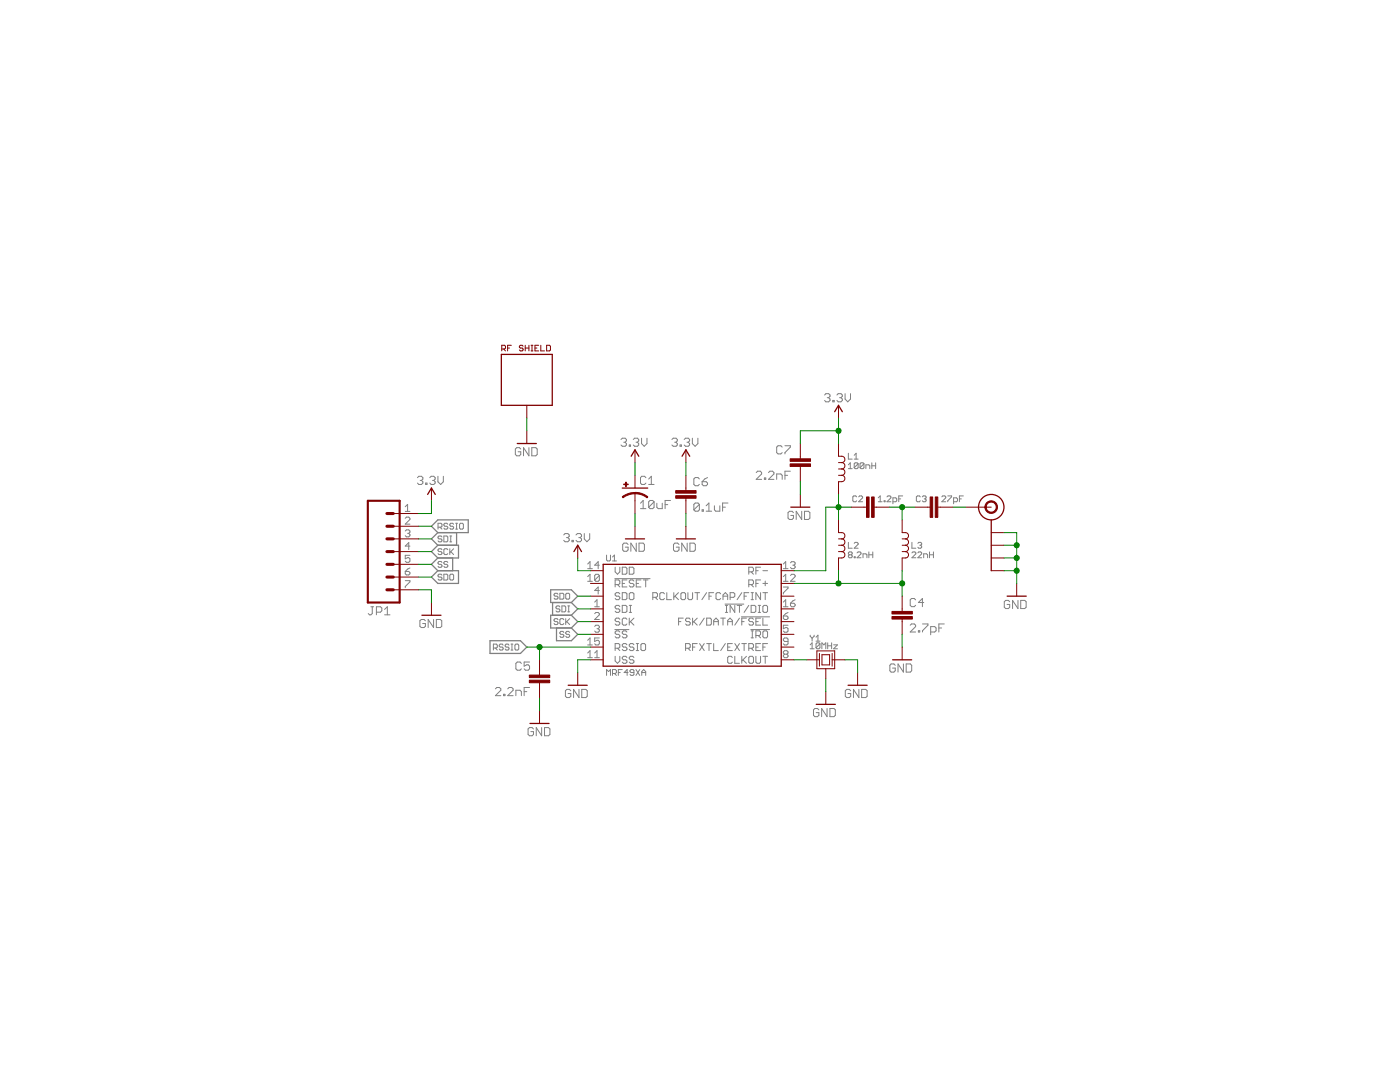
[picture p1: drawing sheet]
<?xml version="1.0" encoding="utf-8"?>
<!DOCTYPE eagle SYSTEM "eagle.dtd">
<!--
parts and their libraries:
SparkFun-Passives: Licensing: CC v3.0 Share-Alike You are welcome to use this library for commercial purposes.
-->
<eagle version="6.4">
<drawing>
<settings>
<setting alwaysvectorfont="yes"/>
<setting verticaltext="up"/>
</settings>
<grid distance="0.05" unitdist="inch" unit="inch" style="lines" multiple="1" display="yes" altdistance="0.01" altunitdist="inch" altunit="inch"/>
<schematic xreflabel="%F%N/%S.%C%R" xrefpart="/%S.%C%R">
<libraries>
<library name="Microchip">
<symbols>
<symbol name="MRF49XA">
<pin name="SDI" x="-20.32" y="1.27" length="short"/>
<pin name="SCK" x="-20.32" y="-1.27" length="short"/>
<pin name="!SS" x="-20.32" y="-3.81" length="short"/>
<pin name="SDO" x="-20.32" y="3.81" length="short"/>
<pin name="!IRO" x="20.32" y="-3.81" length="short" rot="R180"/>
<pin name="FSK/DATA/!FSEL" x="20.32" y="-1.27" length="short" rot="R180"/>
<pin name="RCLKOUT/FCAP/FINT" x="20.32" y="3.81" length="short" rot="R180"/>
<pin name="CLKOUT" x="20.32" y="-8.89" length="short" rot="R180"/>
<pin name="RFXTL/EXTREF" x="20.32" y="-6.35" length="short" rot="R180"/>
<pin name="!RESET" x="-20.32" y="6.35" length="short"/>
<pin name="VSS" x="-20.32" y="-8.89" length="short"/>
<pin name="RF+" x="20.32" y="6.35" length="short" rot="R180"/>
<pin name="RF-" x="20.32" y="8.89" length="short" rot="R180"/>
<pin name="VDD" x="-20.32" y="8.89" length="short"/>
<pin name="RSSIO" x="-20.32" y="-6.35" length="short"/>
<pin name="!INT!/DIO" x="20.32" y="1.27" length="short" rot="R180"/>
<wire x1="-17.78" y1="10.16" x2="17.78" y2="10.16" width="0.254" layer="94"/>
<wire x1="17.78" y1="10.16" x2="17.78" y2="-10.16" width="0.254" layer="94"/>
<wire x1="17.78" y1="-10.16" x2="-17.78" y2="-10.16" width="0.254" layer="94"/>
<wire x1="-17.78" y1="-10.16" x2="-17.78" y2="10.16" width="0.254" layer="94"/>
<text x="-17.145" y="10.795" size="1.27" layer="95">&gt;NAME</text>
<text x="-17.145" y="-12.065" size="1.27" layer="96">&gt;VALUE</text>
</symbol>
</symbols>
<devicesets>
<deviceset name="MRF49XA" prefix="U">
<gates>
<gate name="G$1" symbol="MRF49XA" x="0" y="0"/>
</gates>
<devices>
<device name="" package="TSSOP-16">
<connects>
<connect gate="G$1" pin="!INT!/DIO" pad="16"/>
<connect gate="G$1" pin="!IRO" pad="5"/>
<connect gate="G$1" pin="!RESET" pad="10"/>
<connect gate="G$1" pin="!SS" pad="3"/>
<connect gate="G$1" pin="CLKOUT" pad="8"/>
<connect gate="G$1" pin="FSK/DATA/!FSEL" pad="6"/>
<connect gate="G$1" pin="RCLKOUT/FCAP/FINT" pad="7"/>
<connect gate="G$1" pin="RF+" pad="12"/>
<connect gate="G$1" pin="RF-" pad="13"/>
<connect gate="G$1" pin="RFXTL/EXTREF" pad="9"/>
<connect gate="G$1" pin="RSSIO" pad="15"/>
<connect gate="G$1" pin="SCK" pad="2"/>
<connect gate="G$1" pin="SDI" pad="1"/>
<connect gate="G$1" pin="SDO" pad="4"/>
<connect gate="G$1" pin="VDD" pad="14"/>
<connect gate="G$1" pin="VSS" pad="11"/>
</connects>
<technologies>
<technology name=""/>
</technologies>
</device>
</devices>
</deviceset>
</devicesets>
</library>
<library name="SparkFun-Passives">
<symbols>
<symbol name="CAP_POL">
<wire x1="-2.54" y1="0" x2="2.54" y2="0" width="0.254" layer="94"/>
<wire x1="0" y1="-1.016" x2="0" y2="-2.54" width="0.1524" layer="94"/>
<wire x1="0" y1="-1" x2="2.4892" y2="-1.8542" width="0.254" layer="94" curve="-37.878202" cap="flat"/>
<wire x1="-2.4669" y1="-1.8504" x2="0" y2="-1.0161" width="0.254" layer="94" curve="-37.376341" cap="flat"/>
<text x="1.016" y="0.635" size="1.778" layer="95">&gt;NAME</text>
<text x="1.016" y="-4.191" size="1.778" layer="96">&gt;VALUE</text>
<rectangle x1="-2.253" y1="0.668" x2="-1.364" y2="0.795" layer="94"/>
<rectangle x1="-1.872" y1="0.287" x2="-1.745" y2="1.176" layer="94"/>
<pin name="+" x="0" y="2.54" visible="off" length="short" direction="pas" swaplevel="1" rot="R270"/>
<pin name="-" x="0" y="-5.08" visible="off" length="short" direction="pas" swaplevel="1" rot="R90"/>
</symbol>
<symbol name="CAP">
<wire x1="0" y1="2.54" x2="0" y2="2.032" width="0.1524" layer="94"/>
<wire x1="0" y1="0" x2="0" y2="0.508" width="0.1524" layer="94"/>
<text x="1.524" y="2.921" size="1.778" layer="95">&gt;NAME</text>
<text x="1.524" y="-2.159" size="1.778" layer="96">&gt;VALUE</text>
<rectangle x1="-2.032" y1="0.508" x2="2.032" y2="1.016" layer="94"/>
<rectangle x1="-2.032" y1="1.524" x2="2.032" y2="2.032" layer="94"/>
<pin name="1" x="0" y="5.08" visible="off" length="short" direction="pas" swaplevel="1" rot="R270"/>
<pin name="2" x="0" y="-2.54" visible="off" length="short" direction="pas" swaplevel="1" rot="R90"/>
</symbol>
</symbols>
<devicesets>
<deviceset name="CAP_POL" prefix="C" uservalue="yes">
<gates>
<gate name="G$1" symbol="CAP_POL" x="0" y="0"/>
</gates>
<devices>
<device name="1206" package="EIA3216">
<connects>
<connect gate="G$1" pin="+" pad="A"/>
<connect gate="G$1" pin="-" pad="C"/>
</connects>
<technologies>
<technology name=""/>
</technologies>
</device>
<device name="3528" package="EIA3528">
<connects>
<connect gate="G$1" pin="+" pad="A"/>
<connect gate="G$1" pin="-" pad="C"/>
</connects>
<technologies>
<technology name=""/>
</technologies>
</device>
<device name="PTH1" package="CPOL-RADIAL-100UF-25V">
<connects>
<connect gate="G$1" pin="+" pad="1"/>
<connect gate="G$1" pin="-" pad="2"/>
</connects>
<technologies>
<technology name=""/>
</technologies>
</device>
<device name="PTH2" package="CPOL-RADIAL-10UF-25V">
<connects>
<connect gate="G$1" pin="+" pad="1"/>
<connect gate="G$1" pin="-" pad="2"/>
</connects>
<technologies>
<technology name=""/>
</technologies>
</device>
<device name="7343" package="EIA7343">
<connects>
<connect gate="G$1" pin="+" pad="A"/>
<connect gate="G$1" pin="-" pad="C"/>
</connects>
<technologies>
<technology name=""/>
</technologies>
</device>
<device name="G" package="PANASONIC_G">
<connects>
<connect gate="G$1" pin="+" pad="+"/>
<connect gate="G$1" pin="-" pad="-"/>
</connects>
<technologies>
<technology name=""/>
</technologies>
</device>
<device name="E" package="PANASONIC_E">
<connects>
<connect gate="G$1" pin="+" pad="+"/>
<connect gate="G$1" pin="-" pad="-"/>
</connects>
<technologies>
<technology name=""/>
</technologies>
</device>
<device name="C" package="PANASONIC_C">
<connects>
<connect gate="G$1" pin="+" pad="+"/>
<connect gate="G$1" pin="-" pad="-"/>
</connects>
<technologies>
<technology name=""/>
</technologies>
</device>
<device name="F80" package="NIPPON_F80">
<connects>
<connect gate="G$1" pin="+" pad="+"/>
<connect gate="G$1" pin="-" pad="-"/>
</connects>
<technologies>
<technology name=""/>
</technologies>
</device>
<device name="D" package="PANASONIC_D">
<connects>
<connect gate="G$1" pin="+" pad="+"/>
<connect gate="G$1" pin="-" pad="-"/>
</connects>
<technologies>
<technology name=""/>
</technologies>
</device>
<device name="PTH3" package="CPOL-RADIAL-1000UF-63V">
<connects>
<connect gate="G$1" pin="+" pad="1"/>
<connect gate="G$1" pin="-" pad="2"/>
</connects>
<technologies>
<technology name=""/>
</technologies>
</device>
<device name="PTH4" package="CPOL-RADIAL-1000UF-25V">
<connects>
<connect gate="G$1" pin="+" pad="1"/>
<connect gate="G$1" pin="-" pad="2"/>
</connects>
<technologies>
<technology name=""/>
</technologies>
</device>
<device name="SMD" package="VISHAY_C">
<connects>
<connect gate="G$1" pin="+" pad="+"/>
<connect gate="G$1" pin="-" pad="-"/>
</connects>
<technologies>
<technology name=""/>
</technologies>
</device>
<device name="H13" package="PANASONIC_H13">
<connects>
<connect gate="G$1" pin="+" pad="+"/>
<connect gate="G$1" pin="-" pad="-"/>
</connects>
<technologies>
<technology name=""/>
</technologies>
</device>
<device name="6032" package="EIA6032">
<connects>
<connect gate="G$1" pin="+" pad="P$1"/>
<connect gate="G$1" pin="-" pad="P$2"/>
</connects>
<technologies>
<technology name=""/>
</technologies>
</device>
<device name="EN_J2" package="EN_J2">
<connects>
<connect gate="G$1" pin="+" pad="+"/>
<connect gate="G$1" pin="-" pad="-"/>
</connects>
<technologies>
<technology name=""/>
</technologies>
</device>
<device name="3528-KIT" package="EIA3528-KIT">
<connects>
<connect gate="G$1" pin="+" pad="A"/>
<connect gate="G$1" pin="-" pad="C"/>
</connects>
<technologies>
<technology name=""/>
</technologies>
</device>
<device name="1206-KIT" package="EIA3216-KIT">
<connects>
<connect gate="G$1" pin="+" pad="A"/>
<connect gate="G$1" pin="-" pad="C"/>
</connects>
<technologies>
<technology name=""/>
</technologies>
</device>
<device name="1411" package="1411">
<connects>
<connect gate="G$1" pin="+" pad="+"/>
<connect gate="G$1" pin="-" pad="-"/>
</connects>
<technologies>
<technology name=""/>
</technologies>
</device>
<device name="0805" package="0805-CAP_POL">
<connects>
<connect gate="G$1" pin="+" pad="A"/>
<connect gate="G$1" pin="-" pad="C"/>
</connects>
<technologies>
<technology name=""/>
</technologies>
</device>
</devices>
</deviceset>
<deviceset name="CAP" prefix="C" uservalue="yes">
<gates>
<gate name="G$1" symbol="CAP" x="0" y="0"/>
</gates>
<devices>
<device name="PTH" package="CAP-PTH-SMALL">
<connects>
<connect gate="G$1" pin="1" pad="1"/>
<connect gate="G$1" pin="2" pad="2"/>
</connects>
<technologies>
<technology name=""/>
</technologies>
</device>
<device name="PTH2" package="CAP-PTH-SMALL2">
<connects>
<connect gate="G$1" pin="1" pad="1"/>
<connect gate="G$1" pin="2" pad="2"/>
</connects>
<technologies>
<technology name=""/>
</technologies>
</device>
<device name="0805" package="0805">
<connects>
<connect gate="G$1" pin="1" pad="1"/>
<connect gate="G$1" pin="2" pad="2"/>
</connects>
<technologies>
<technology name=""/>
</technologies>
</device>
<device name="PTH3" package="CAP-PTH-LARGE">
<connects>
<connect gate="G$1" pin="1" pad="1"/>
<connect gate="G$1" pin="2" pad="2"/>
</connects>
<technologies>
<technology name=""/>
</technologies>
</device>
<device name="SMD" package="GRM43D">
<connects>
<connect gate="G$1" pin="1" pad="A"/>
<connect gate="G$1" pin="2" pad="C"/>
</connects>
<technologies>
<technology name=""/>
</technologies>
</device>
<device name="0603-CAP" package="0603-CAP">
<connects>
<connect gate="G$1" pin="1" pad="1"/>
<connect gate="G$1" pin="2" pad="2"/>
</connects>
<technologies>
<technology name=""/>
</technologies>
</device>
<device name="0402-CAP" package="0402-CAP">
<connects>
<connect gate="G$1" pin="1" pad="1"/>
<connect gate="G$1" pin="2" pad="2"/>
</connects>
<technologies>
<technology name=""/>
</technologies>
</device>
<device name="PTH1" package="CAP-PTH-5MM">
<connects>
<connect gate="G$1" pin="1" pad="1"/>
<connect gate="G$1" pin="2" pad="2"/>
</connects>
<technologies>
<technology name=""/>
</technologies>
</device>
<device name="_" package="AXIAL-5MM">
<connects>
<connect gate="G$1" pin="1" pad="P$1"/>
<connect gate="G$1" pin="2" pad="P$2"/>
</connects>
<technologies>
<technology name=""/>
</technologies>
</device>
<device name="1210" package="1210">
<connects>
<connect gate="G$1" pin="1" pad="1"/>
<connect gate="G$1" pin="2" pad="2"/>
</connects>
<technologies>
<technology name=""/>
</technologies>
</device>
<device name="1206" package="1206">
<connects>
<connect gate="G$1" pin="1" pad="1"/>
<connect gate="G$1" pin="2" pad="2"/>
</connects>
<technologies>
<technology name=""/>
</technologies>
</device>
<device name="ASMD" package="CTZ3">
<connects>
<connect gate="G$1" pin="1" pad="+"/>
<connect gate="G$1" pin="2" pad="-"/>
</connects>
<technologies>
<technology name=""/>
</technologies>
</device>
<device name="KIT" package="CAP-PTH-SMALL-KIT">
<connects>
<connect gate="G$1" pin="1" pad="1"/>
<connect gate="G$1" pin="2" pad="2"/>
</connects>
<technologies>
<technology name=""/>
</technologies>
</device>
<device name="EZ" package="CAP-PTH-SMALLEZ">
<connects>
<connect gate="G$1" pin="1" pad="1"/>
<connect gate="G$1" pin="2" pad="2"/>
</connects>
<technologies>
<technology name=""/>
</technologies>
</device>
</devices>
</deviceset>
</devicesets>
</library>
<library name="SparkFun-Aesthetics">
<symbols>
<symbol name="3.3V">
<wire x1="0.762" y1="1.27" x2="0" y2="2.54" width="0.254" layer="94"/>
<wire x1="0" y1="2.54" x2="-0.762" y2="1.27" width="0.254" layer="94"/>
<text x="0" y="3.175" size="1.778" layer="96" align="bottom-center">&gt;VALUE</text>
<pin name="3.3V" x="0" y="0" visible="off" length="short" direction="sup" rot="R90"/>
</symbol>
<symbol name="GND">
<wire x1="-1.905" y1="0" x2="1.905" y2="0" width="0.254" layer="94"/>
<text x="-2.54" y="-2.54" size="1.778" layer="96">&gt;VALUE</text>
<pin name="GND" x="0" y="2.54" visible="off" length="short" direction="sup" rot="R270"/>
</symbol>
</symbols>
<devicesets>
<deviceset name="3.3V" prefix="SUPPLY">
<gates>
<gate name="G$1" symbol="3.3V" x="0" y="0"/>
</gates>
<devices>
<device name="">
<technologies>
<technology name=""/>
</technologies>
</device>
</devices>
</deviceset>
<deviceset name="GND" prefix="GND">
<gates>
<gate name="G$1" symbol="GND" x="0" y="0"/>
</gates>
<devices>
<device name="">
<technologies>
<technology name=""/>
</technologies>
</device>
</devices>
</deviceset>
</devicesets>
</library>
<library name="SparkFun-Connectors">
<symbols>
<symbol name="SMA_EDGE">
<wire x1="0" y1="-2.54" x2="0" y2="-12.7" width="0.254" layer="94"/>
<circle x="0" y="0" radius="1.1359" width="0.254" layer="94"/>
<circle x="0" y="0" radius="2.54" width="0.254" layer="94"/>
<pin name="GND@0" x="-2.54" y="-5.08" visible="off" length="short"/>
<pin name="SIGNAL" x="5.08" y="0" visible="off" length="middle" rot="R180"/>
<pin name="GND@1" x="-2.54" y="-7.62" visible="off" length="short"/>
<pin name="GND@2" x="-2.54" y="-10.16" visible="off" length="short"/>
<pin name="GND@3" x="-2.54" y="-12.7" visible="off" length="short"/>
</symbol>
<symbol name="M07">
<wire x1="1.27" y1="-7.62" x2="-5.08" y2="-7.62" width="0.4064" layer="94"/>
<wire x1="-1.27" y1="0" x2="0" y2="0" width="0.6096" layer="94"/>
<wire x1="-1.27" y1="-2.54" x2="0" y2="-2.54" width="0.6096" layer="94"/>
<wire x1="-1.27" y1="-5.08" x2="0" y2="-5.08" width="0.6096" layer="94"/>
<wire x1="-5.08" y1="12.7" x2="-5.08" y2="-7.62" width="0.4064" layer="94"/>
<wire x1="1.27" y1="-7.62" x2="1.27" y2="12.7" width="0.4064" layer="94"/>
<wire x1="-5.08" y1="12.7" x2="1.27" y2="12.7" width="0.4064" layer="94"/>
<wire x1="-1.27" y1="5.08" x2="0" y2="5.08" width="0.6096" layer="94"/>
<wire x1="-1.27" y1="2.54" x2="0" y2="2.54" width="0.6096" layer="94"/>
<wire x1="-1.27" y1="7.62" x2="0" y2="7.62" width="0.6096" layer="94"/>
<wire x1="-1.27" y1="10.16" x2="0" y2="10.16" width="0.6096" layer="94"/>
<text x="-5.08" y="-10.16" size="1.778" layer="96">&gt;VALUE</text>
<text x="-5.08" y="13.462" size="1.778" layer="95">&gt;NAME</text>
<pin name="1" x="5.08" y="-5.08" visible="pad" length="middle" direction="pas" swaplevel="1" rot="R180"/>
<pin name="2" x="5.08" y="-2.54" visible="pad" length="middle" direction="pas" swaplevel="1" rot="R180"/>
<pin name="3" x="5.08" y="0" visible="pad" length="middle" direction="pas" swaplevel="1" rot="R180"/>
<pin name="4" x="5.08" y="2.54" visible="pad" length="middle" direction="pas" swaplevel="1" rot="R180"/>
<pin name="5" x="5.08" y="5.08" visible="pad" length="middle" direction="pas" swaplevel="1" rot="R180"/>
<pin name="6" x="5.08" y="7.62" visible="pad" length="middle" direction="pas" swaplevel="1" rot="R180"/>
<pin name="7" x="5.08" y="10.16" visible="pad" length="middle" direction="pas" swaplevel="1" rot="R180"/>
</symbol>
</symbols>
<devicesets>
<deviceset name="SMA_EDGE" prefix="J$">
<gates>
<gate name="1" symbol="SMA_EDGE" x="-2.54" y="7.62"/>
</gates>
<devices>
<device name="" package="SMA-EDGE">
<connects>
<connect gate="1" pin="GND@0" pad="GND@0"/>
<connect gate="1" pin="GND@1" pad="GND@1"/>
<connect gate="1" pin="GND@2" pad="GND@2"/>
<connect gate="1" pin="GND@3" pad="GND@3"/>
<connect gate="1" pin="SIGNAL" pad="SIG"/>
</connects>
<technologies>
<technology name=""/>
</technologies>
</device>
</devices>
</deviceset>
<deviceset name="M07" prefix="JP" uservalue="yes">
<gates>
<gate name="G$1" symbol="M07" x="-2.54" y="0"/>
</gates>
<devices>
<device name="" package="1X07">
<connects>
<connect gate="G$1" pin="1" pad="1"/>
<connect gate="G$1" pin="2" pad="2"/>
<connect gate="G$1" pin="3" pad="3"/>
<connect gate="G$1" pin="4" pad="4"/>
<connect gate="G$1" pin="5" pad="5"/>
<connect gate="G$1" pin="6" pad="6"/>
<connect gate="G$1" pin="7" pad="7"/>
</connects>
<technologies>
<technology name=""/>
</technologies>
</device>
<device name="LOCK" package="1X07_LOCK">
<connects>
<connect gate="G$1" pin="1" pad="1"/>
<connect gate="G$1" pin="2" pad="2"/>
<connect gate="G$1" pin="3" pad="3"/>
<connect gate="G$1" pin="4" pad="4"/>
<connect gate="G$1" pin="5" pad="5"/>
<connect gate="G$1" pin="6" pad="6"/>
<connect gate="G$1" pin="7" pad="7"/>
</connects>
<technologies>
<technology name=""/>
</technologies>
</device>
<device name="LOCK_LONGPADS" package="1X07_LOCK_LONGPADS">
<connects>
<connect gate="G$1" pin="1" pad="1"/>
<connect gate="G$1" pin="2" pad="2"/>
<connect gate="G$1" pin="3" pad="3"/>
<connect gate="G$1" pin="4" pad="4"/>
<connect gate="G$1" pin="5" pad="5"/>
<connect gate="G$1" pin="6" pad="6"/>
<connect gate="G$1" pin="7" pad="7"/>
</connects>
<technologies>
<technology name=""/>
</technologies>
</device>
<device name="LONGPADS" package="1X07_LONGPADS">
<connects>
<connect gate="G$1" pin="1" pad="1"/>
<connect gate="G$1" pin="2" pad="2"/>
<connect gate="G$1" pin="3" pad="3"/>
<connect gate="G$1" pin="4" pad="4"/>
<connect gate="G$1" pin="5" pad="5"/>
<connect gate="G$1" pin="6" pad="6"/>
<connect gate="G$1" pin="7" pad="7"/>
</connects>
<technologies>
<technology name=""/>
</technologies>
</device>
<device name="POGOPINS_HOLES_ONLY" package="1X07_HOLES_ONLY">
<connects>
<connect gate="G$1" pin="1" pad="1"/>
<connect gate="G$1" pin="2" pad="2"/>
<connect gate="G$1" pin="3" pad="3"/>
<connect gate="G$1" pin="4" pad="4"/>
<connect gate="G$1" pin="5" pad="5"/>
<connect gate="G$1" pin="6" pad="6"/>
<connect gate="G$1" pin="7" pad="7"/>
</connects>
<technologies>
<technology name=""/>
</technologies>
</device>
</devices>
</deviceset>
</devicesets>
</library>
<library name="Passives">
<symbols>
<symbol name="INDUCTOR">
<pin name="P$1" x="-5.08" y="0" visible="off" length="short"/>
<pin name="P$2" x="5.08" y="0" visible="off" length="short" rot="R180"/>
<wire x1="-2.54" y1="0" x2="-2.54" y2="0.635" width="0.1524" layer="94"/>
<wire x1="-1.27" y1="0" x2="-1.27" y2="0.635" width="0.1524" layer="94"/>
<wire x1="0" y1="0" x2="0" y2="0.635" width="0.1524" layer="94"/>
<wire x1="1.27" y1="0" x2="1.27" y2="0.635" width="0.1524" layer="94"/>
<wire x1="-2.54" y1="0.635" x2="-1.27" y2="0.635" width="0.1524" layer="94" curve="-180"/>
<wire x1="-1.27" y1="0.635" x2="0" y2="0.635" width="0.1524" layer="94" curve="-180"/>
<wire x1="0" y1="0.635" x2="1.27" y2="0.635" width="0.1524" layer="94" curve="-180"/>
<wire x1="2.54" y1="0" x2="2.54" y2="0.635" width="0.1524" layer="94"/>
<wire x1="1.27" y1="0.635" x2="2.54" y2="0.635" width="0.1524" layer="94" curve="-180"/>
<text x="-3.175" y="-1.905" size="1.27" layer="96" ratio="12">&gt;VALUE</text>
<text x="-3.175" y="1.905" size="1.27" layer="95" ratio="12">&gt;NAME</text>
</symbol>
<symbol name="CRYSTAL">
<pin name="1" x="-3.81" y="0" visible="off" length="short"/>
<pin name="2" x="3.81" y="0" visible="off" length="short" rot="R180"/>
<wire x1="-1.27" y1="1.27" x2="-1.27" y2="-1.27" width="0.1524" layer="94"/>
<wire x1="1.27" y1="1.27" x2="1.27" y2="-1.27" width="0.1524" layer="94"/>
<wire x1="-0.762" y1="1.016" x2="0.762" y2="1.016" width="0.1524" layer="94"/>
<wire x1="0.762" y1="1.016" x2="0.762" y2="-1.016" width="0.1524" layer="94"/>
<wire x1="0.762" y1="-1.016" x2="-0.762" y2="-1.016" width="0.1524" layer="94"/>
<wire x1="-0.762" y1="-1.016" x2="-0.762" y2="1.016" width="0.1524" layer="94"/>
<text x="-3.175" y="3.683" size="1.27" layer="95">&gt;NAME</text>
<text x="-3.175" y="2.159" size="1.27" layer="96">&gt;VALUE</text>
<wire x1="-1.778" y1="1.778" x2="-1.778" y2="-1.778" width="0.1524" layer="94"/>
<wire x1="1.778" y1="1.778" x2="1.778" y2="-1.778" width="0.1524" layer="94"/>
<wire x1="-1.778" y1="-1.778" x2="0" y2="-1.778" width="0.1524" layer="94"/>
<wire x1="0" y1="-1.778" x2="1.778" y2="-1.778" width="0.1524" layer="94"/>
<wire x1="-1.778" y1="1.778" x2="1.778" y2="1.778" width="0.1524" layer="94"/>
<pin name="GND" x="0" y="-3.81" visible="off" length="point" rot="R90"/>
<wire x1="0" y1="-3.81" x2="0" y2="-1.778" width="0.1524" layer="94"/>
</symbol>
<symbol name="RF-SHIELD">
<pin name="P$1" x="0" y="-7.62" visible="off" length="short" rot="R90"/>
<wire x1="-5.08" y1="5.08" x2="5.08" y2="5.08" width="0.254" layer="94"/>
<wire x1="5.08" y1="5.08" x2="5.08" y2="-5.08" width="0.254" layer="94"/>
<wire x1="5.08" y1="-5.08" x2="-5.08" y2="-5.08" width="0.254" layer="94"/>
<wire x1="-5.08" y1="-5.08" x2="-5.08" y2="5.08" width="0.254" layer="94"/>
<text x="-5.08" y="5.715" size="1.27" layer="94" ratio="12">RF SHIELD</text>
</symbol>
</symbols>
<devicesets>
<deviceset name="INDUCTOR" prefix="L" uservalue="yes">
<gates>
<gate name="G$1" symbol="INDUCTOR" x="0" y="0"/>
</gates>
<devices>
<device name="-SRN6045" package="SRN6045-2R2YCT">
<connects>
<connect gate="G$1" pin="P$1" pad="P$1"/>
<connect gate="G$1" pin="P$2" pad="P$2"/>
</connects>
<technologies>
<technology name=""/>
</technologies>
</device>
<device name="-SRN1060" package="SRN1060-220M">
<connects>
<connect gate="G$1" pin="P$1" pad="P$1"/>
<connect gate="G$1" pin="P$2" pad="P$2"/>
</connects>
<technologies>
<technology name=""/>
</technologies>
</device>
<device name="-0402" package="0402-INDUCTOR">
<connects>
<connect gate="G$1" pin="P$1" pad="1"/>
<connect gate="G$1" pin="P$2" pad="2"/>
</connects>
<technologies>
<technology name=""/>
</technologies>
</device>
<device name="-0805" package="0805">
<connects>
<connect gate="G$1" pin="P$1" pad="1"/>
<connect gate="G$1" pin="P$2" pad="2"/>
</connects>
<technologies>
<technology name=""/>
</technologies>
</device>
</devices>
</deviceset>
<deviceset name="CRYSTAL" prefix="Y" uservalue="yes">
<gates>
<gate name="G$1" symbol="CRYSTAL" x="0" y="0"/>
</gates>
<devices>
<device name="-3.2X2.5" package="FA-238">
<connects>
<connect gate="G$1" pin="1" pad="1"/>
<connect gate="G$1" pin="2" pad="3"/>
<connect gate="G$1" pin="GND" pad="2 4"/>
</connects>
<technologies>
<technology name=""/>
</technologies>
</device>
</devices>
</deviceset>
<deviceset name="RF-SHIELD">
<gates>
<gate name="G$1" symbol="RF-SHIELD" x="0" y="0"/>
</gates>
<devices>
<device name="" package="RF_SHIELD-.65X.65">
<connects>
<connect gate="G$1" pin="P$1" pad="P$1 P$2 P$3 P$4 P$5 P$6 P$7 P$8 P$9 P$10 P$11 P$12"/>
</connects>
<technologies>
<technology name=""/>
</technologies>
</device>
</devices>
</deviceset>
</devicesets>
</library>
</libraries>
<attributes>
</attributes>
<variantdefs>
</variantdefs>
<classes>
<class number="0" name="default" width="0" drill="0">
</class>
<class number="1" name="rf" width="0" drill="0">
<clearance class="1" value="0.6"/>
</class>
</classes>
<parts>
<part name="U1" library="Microchip" deviceset="MRF49XA" device=""/>
<part name="C1" library="SparkFun-Passives" deviceset="CAP_POL" device="0805" value="10uF"/>
<part name="C2" library="SparkFun-Passives" deviceset="CAP" device="0805" value="1.2pF"/>
<part name="SUPPLY1" library="SparkFun-Aesthetics" deviceset="3.3V" device=""/>
<part name="GND1" library="SparkFun-Aesthetics" deviceset="GND" device=""/>
<part name="J$1" library="SparkFun-Connectors" deviceset="SMA_EDGE" device=""/>
<part name="L1" library="Passives" deviceset="INDUCTOR" device="-0805" value="100nH"/>
<part name="L2" library="Passives" deviceset="INDUCTOR" device="-0805" value="8.2nH"/>
<part name="L3" library="Passives" deviceset="INDUCTOR" device="-0805" value="22nH"/>
<part name="SUPPLY2" library="SparkFun-Aesthetics" deviceset="3.3V" device=""/>
<part name="C3" library="SparkFun-Passives" deviceset="CAP" device="0805" value="27pF"/>
<part name="C4" library="SparkFun-Passives" deviceset="CAP" device="0805" value="2.7pF"/>
<part name="GND2" library="SparkFun-Aesthetics" deviceset="GND" device=""/>
<part name="GND3" library="SparkFun-Aesthetics" deviceset="GND" device=""/>
<part name="C5" library="SparkFun-Passives" deviceset="CAP" device="0805" value="2.2nF"/>
<part name="GND4" library="SparkFun-Aesthetics" deviceset="GND" device=""/>
<part name="Y1" library="Passives" deviceset="CRYSTAL" device="-3.2X2.5" value="10MHz"/>
<part name="GND5" library="SparkFun-Aesthetics" deviceset="GND" device=""/>
<part name="GND6" library="SparkFun-Aesthetics" deviceset="GND" device=""/>
<part name="GND7" library="SparkFun-Aesthetics" deviceset="GND" device=""/>
<part name="SUPPLY3" library="SparkFun-Aesthetics" deviceset="3.3V" device=""/>
<part name="C6" library="SparkFun-Passives" deviceset="CAP" device="0805" value="0.1uF"/>
<part name="GND8" library="SparkFun-Aesthetics" deviceset="GND" device=""/>
<part name="SUPPLY4" library="SparkFun-Aesthetics" deviceset="3.3V" device=""/>
<part name="JP1" library="SparkFun-Connectors" deviceset="M07" device=""/>
<part name="SUPPLY5" library="SparkFun-Aesthetics" deviceset="3.3V" device=""/>
<part name="GND9" library="SparkFun-Aesthetics" deviceset="GND" device=""/>
<part name="C7" library="SparkFun-Passives" deviceset="CAP" device="0805" value="2.2nF"/>
<part name="GND10" library="SparkFun-Aesthetics" deviceset="GND" device=""/>
<part name="U$1" library="Passives" deviceset="RF-SHIELD" device=""/>
<part name="GND11" library="SparkFun-Aesthetics" deviceset="GND" device=""/>
</parts>
<sheets>
<sheet>
<plain>
</plain>
<instances>
<instance part="U1" gate="G$1" x="69.85" y="43.18"/>
<instance part="C1" gate="G$1" x="58.42" y="68.58"/>
<instance part="C2" gate="G$1" x="106.68" y="64.77" smashed="yes" rot="R90">
<attribute name="NAME" x="101.854" y="65.786" size="1.27" layer="95"/>
<attribute name="VALUE" x="106.934" y="65.786" size="1.27" layer="96"/>
</instance>
<instance part="SUPPLY1" gate="G$1" x="46.99" y="54.61"/>
<instance part="GND1" gate="G$1" x="46.99" y="29.21"/>
<instance part="J$1" gate="1" x="129.54" y="64.77" rot="MR0"/>
<instance part="L1" gate="G$1" x="99.06" y="72.39" smashed="yes" rot="R270">
<attribute name="VALUE" x="100.965" y="72.39" size="1.27" layer="96"/>
<attribute name="NAME" x="100.965" y="74.295" size="1.27" layer="95"/>
</instance>
<instance part="L2" gate="G$1" x="99.06" y="57.15" smashed="yes" rot="R270">
<attribute name="VALUE" x="100.965" y="54.61" size="1.27" layer="96"/>
<attribute name="NAME" x="100.965" y="56.515" size="1.27" layer="95"/>
</instance>
<instance part="L3" gate="G$1" x="111.76" y="57.15" smashed="yes" rot="R270">
<attribute name="VALUE" x="113.665" y="54.61" size="1.27" layer="96"/>
<attribute name="NAME" x="113.665" y="56.515" size="1.27" layer="95"/>
</instance>
<instance part="SUPPLY2" gate="G$1" x="99.06" y="82.55"/>
<instance part="C3" gate="G$1" x="119.38" y="64.77" smashed="yes" rot="R90">
<attribute name="NAME" x="114.554" y="65.786" size="1.27" layer="95"/>
<attribute name="VALUE" x="119.634" y="65.786" size="1.27" layer="96"/>
</instance>
<instance part="C4" gate="G$1" x="111.76" y="41.91"/>
<instance part="GND2" gate="G$1" x="111.76" y="34.29"/>
<instance part="GND3" gate="G$1" x="134.62" y="46.99"/>
<instance part="C5" gate="G$1" x="39.37" y="29.21" rot="MR0"/>
<instance part="GND4" gate="G$1" x="39.37" y="21.59" rot="MR0"/>
<instance part="Y1" gate="G$1" x="96.52" y="34.29"/>
<instance part="GND5" gate="G$1" x="102.87" y="29.21"/>
<instance part="GND6" gate="G$1" x="96.52" y="25.4"/>
<instance part="GND7" gate="G$1" x="58.42" y="58.42"/>
<instance part="SUPPLY3" gate="G$1" x="58.42" y="73.66"/>
<instance part="C6" gate="G$1" x="68.58" y="66.04"/>
<instance part="GND8" gate="G$1" x="68.58" y="58.42"/>
<instance part="SUPPLY4" gate="G$1" x="68.58" y="73.66"/>
<instance part="JP1" gate="G$1" x="10.16" y="58.42" rot="MR180"/>
<instance part="SUPPLY5" gate="G$1" x="17.78" y="66.04"/>
<instance part="GND9" gate="G$1" x="17.78" y="43.18" rot="MR0"/>
<instance part="C7" gate="G$1" x="91.44" y="72.39" rot="MR0"/>
<instance part="GND10" gate="G$1" x="91.44" y="64.77"/>
<instance part="U$1" gate="G$1" x="36.83" y="90.17"/>
<instance part="GND11" gate="G$1" x="36.83" y="77.47" rot="MR0"/>
</instances>
<busses>
</busses>
<nets>
<net name="N$1" class="0">
<segment>
<pinref part="U1" gate="G$1" pin="RF+"/>
<pinref part="L2" gate="G$1" pin="P$2"/>
<wire x1="90.17" y1="49.53" x2="99.06" y2="49.53" width="0.1524" layer="91"/>
<wire x1="99.06" y1="49.53" x2="99.06" y2="52.07" width="0.1524" layer="91"/>
<pinref part="L3" gate="G$1" pin="P$2"/>
<wire x1="99.06" y1="49.53" x2="111.76" y2="49.53" width="0.1524" layer="91"/>
<wire x1="111.76" y1="49.53" x2="111.76" y2="52.07" width="0.1524" layer="91"/>
<junction x="99.06" y="49.53"/>
<pinref part="C4" gate="G$1" pin="1"/>
<wire x1="111.76" y1="49.53" x2="111.76" y2="46.99" width="0.1524" layer="91"/>
<junction x="111.76" y="49.53"/>
</segment>
</net>
<net name="N$2" class="0">
<segment>
<pinref part="U1" gate="G$1" pin="RF-"/>
<wire x1="90.17" y1="52.07" x2="96.52" y2="52.07" width="0.1524" layer="91"/>
<wire x1="96.52" y1="52.07" x2="96.52" y2="64.77" width="0.1524" layer="91"/>
<pinref part="C2" gate="G$1" pin="1"/>
<wire x1="96.52" y1="64.77" x2="99.06" y2="64.77" width="0.1524" layer="91"/>
<pinref part="L1" gate="G$1" pin="P$2"/>
<wire x1="99.06" y1="64.77" x2="101.6" y2="64.77" width="0.1524" layer="91"/>
<wire x1="99.06" y1="67.31" x2="99.06" y2="64.77" width="0.1524" layer="91"/>
<junction x="99.06" y="64.77"/>
<pinref part="L2" gate="G$1" pin="P$1"/>
<wire x1="99.06" y1="64.77" x2="99.06" y2="62.23" width="0.1524" layer="91"/>
</segment>
</net>
<net name="N$3" class="0">
<segment>
<pinref part="C2" gate="G$1" pin="2"/>
<pinref part="L3" gate="G$1" pin="P$1"/>
<wire x1="109.22" y1="64.77" x2="111.76" y2="64.77" width="0.1524" layer="91"/>
<wire x1="111.76" y1="64.77" x2="111.76" y2="62.23" width="0.1524" layer="91"/>
<pinref part="C3" gate="G$1" pin="1"/>
<wire x1="111.76" y1="64.77" x2="114.3" y2="64.77" width="0.1524" layer="91"/>
<junction x="111.76" y="64.77"/>
</segment>
</net>
<net name="3.3V" class="0">
<segment>
<pinref part="L1" gate="G$1" pin="P$1"/>
<pinref part="SUPPLY2" gate="G$1" pin="3.3V"/>
<wire x1="99.06" y1="77.47" x2="99.06" y2="80.01" width="0.1524" layer="91"/>
<pinref part="C7" gate="G$1" pin="1"/>
<wire x1="99.06" y1="80.01" x2="99.06" y2="82.55" width="0.1524" layer="91"/>
<wire x1="99.06" y1="80.01" x2="91.44" y2="80.01" width="0.1524" layer="91"/>
<wire x1="91.44" y1="80.01" x2="91.44" y2="77.47" width="0.1524" layer="91"/>
<junction x="99.06" y="80.01"/>
</segment>
<segment>
<pinref part="U1" gate="G$1" pin="VDD"/>
<pinref part="SUPPLY1" gate="G$1" pin="3.3V"/>
<wire x1="49.53" y1="52.07" x2="46.99" y2="52.07" width="0.1524" layer="91"/>
<wire x1="46.99" y1="52.07" x2="46.99" y2="54.61" width="0.1524" layer="91"/>
</segment>
<segment>
<pinref part="C1" gate="G$1" pin="+"/>
<pinref part="SUPPLY3" gate="G$1" pin="3.3V"/>
<wire x1="58.42" y1="71.12" x2="58.42" y2="73.66" width="0.1524" layer="91"/>
</segment>
<segment>
<pinref part="C6" gate="G$1" pin="1"/>
<pinref part="SUPPLY4" gate="G$1" pin="3.3V"/>
<wire x1="68.58" y1="71.12" x2="68.58" y2="73.66" width="0.1524" layer="91"/>
</segment>
<segment>
<pinref part="JP1" gate="G$1" pin="1"/>
<pinref part="SUPPLY5" gate="G$1" pin="3.3V"/>
<wire x1="15.24" y1="63.5" x2="17.78" y2="63.5" width="0.1524" layer="91"/>
<wire x1="17.78" y1="63.5" x2="17.78" y2="66.04" width="0.1524" layer="91"/>
</segment>
</net>
<net name="GND" class="0">
<segment>
<pinref part="C4" gate="G$1" pin="2"/>
<wire x1="111.76" y1="39.37" x2="111.76" y2="36.83" width="0.1524" layer="91"/>
<pinref part="GND2" gate="G$1" pin="GND"/>
</segment>
<segment>
<pinref part="J$1" gate="1" pin="GND@0"/>
<pinref part="GND3" gate="G$1" pin="GND"/>
<wire x1="132.08" y1="59.69" x2="134.62" y2="59.69" width="0.1524" layer="91"/>
<wire x1="134.62" y1="59.69" x2="134.62" y2="57.15" width="0.1524" layer="91"/>
<pinref part="J$1" gate="1" pin="GND@3"/>
<wire x1="134.62" y1="57.15" x2="134.62" y2="54.61" width="0.1524" layer="91"/>
<wire x1="134.62" y1="54.61" x2="134.62" y2="52.07" width="0.1524" layer="91"/>
<wire x1="134.62" y1="52.07" x2="134.62" y2="49.53" width="0.1524" layer="91"/>
<wire x1="132.08" y1="52.07" x2="134.62" y2="52.07" width="0.1524" layer="91"/>
<junction x="134.62" y="52.07"/>
<pinref part="J$1" gate="1" pin="GND@2"/>
<wire x1="134.62" y1="54.61" x2="132.08" y2="54.61" width="0.1524" layer="91"/>
<junction x="134.62" y="54.61"/>
<pinref part="J$1" gate="1" pin="GND@1"/>
<wire x1="132.08" y1="57.15" x2="134.62" y2="57.15" width="0.1524" layer="91"/>
<junction x="134.62" y="57.15"/>
</segment>
<segment>
<pinref part="U1" gate="G$1" pin="VSS"/>
<pinref part="GND1" gate="G$1" pin="GND"/>
<wire x1="49.53" y1="34.29" x2="46.99" y2="34.29" width="0.1524" layer="91"/>
<wire x1="46.99" y1="34.29" x2="46.99" y2="31.75" width="0.1524" layer="91"/>
</segment>
<segment>
<pinref part="C5" gate="G$1" pin="2"/>
<wire x1="39.37" y1="26.67" x2="39.37" y2="24.13" width="0.1524" layer="91"/>
<pinref part="GND4" gate="G$1" pin="GND"/>
</segment>
<segment>
<pinref part="GND6" gate="G$1" pin="GND"/>
<pinref part="Y1" gate="G$1" pin="GND"/>
<wire x1="96.52" y1="27.94" x2="96.52" y2="30.48" width="0.1524" layer="91"/>
</segment>
<segment>
<pinref part="Y1" gate="G$1" pin="2"/>
<pinref part="GND5" gate="G$1" pin="GND"/>
<wire x1="100.33" y1="34.29" x2="102.87" y2="34.29" width="0.1524" layer="91"/>
<wire x1="102.87" y1="34.29" x2="102.87" y2="31.75" width="0.1524" layer="91"/>
</segment>
<segment>
<pinref part="GND7" gate="G$1" pin="GND"/>
<pinref part="C1" gate="G$1" pin="-"/>
<wire x1="58.42" y1="60.96" x2="58.42" y2="63.5" width="0.1524" layer="91"/>
</segment>
<segment>
<pinref part="GND8" gate="G$1" pin="GND"/>
<pinref part="C6" gate="G$1" pin="2"/>
<wire x1="68.58" y1="60.96" x2="68.58" y2="63.5" width="0.1524" layer="91"/>
</segment>
<segment>
<pinref part="JP1" gate="G$1" pin="7"/>
<pinref part="GND9" gate="G$1" pin="GND"/>
<wire x1="15.24" y1="48.26" x2="17.78" y2="48.26" width="0.1524" layer="91"/>
<wire x1="17.78" y1="48.26" x2="17.78" y2="45.72" width="0.1524" layer="91"/>
</segment>
<segment>
<pinref part="C7" gate="G$1" pin="2"/>
<pinref part="GND10" gate="G$1" pin="GND"/>
<wire x1="91.44" y1="69.85" x2="91.44" y2="67.31" width="0.1524" layer="91"/>
</segment>
<segment>
<pinref part="GND11" gate="G$1" pin="GND"/>
<pinref part="U$1" gate="G$1" pin="P$1"/>
<wire x1="36.83" y1="80.01" x2="36.83" y2="82.55" width="0.1524" layer="91"/>
</segment>
</net>
<net name="N$5" class="0">
<segment>
<pinref part="C3" gate="G$1" pin="2"/>
<pinref part="J$1" gate="1" pin="SIGNAL"/>
<wire x1="121.92" y1="64.77" x2="124.46" y2="64.77" width="0.1524" layer="91"/>
</segment>
</net>
<net name="RSSIO" class="0">
<segment>
<pinref part="U1" gate="G$1" pin="RSSIO"/>
<pinref part="C5" gate="G$1" pin="1"/>
<wire x1="49.53" y1="36.83" x2="39.37" y2="36.83" width="0.1524" layer="91"/>
<wire x1="39.37" y1="36.83" x2="39.37" y2="34.29" width="0.1524" layer="91"/>
<wire x1="39.37" y1="36.83" x2="36.83" y2="36.83" width="0.1524" layer="91"/>
<junction x="39.37" y="36.83"/>
<label x="36.83" y="36.83" size="1.27" layer="95" rot="R180" xref="yes"/>
</segment>
<segment>
<pinref part="JP1" gate="G$1" pin="2"/>
<wire x1="15.24" y1="60.96" x2="17.78" y2="60.96" width="0.1524" layer="91"/>
<label x="17.78" y="60.96" size="1.27" layer="95" xref="yes"/>
</segment>
</net>
<net name="SS" class="0">
<segment>
<pinref part="U1" gate="G$1" pin="!SS"/>
<wire x1="49.53" y1="39.37" x2="46.99" y2="39.37" width="0.1524" layer="91"/>
<label x="46.99" y="39.37" size="1.27" layer="95" rot="R180" xref="yes"/>
</segment>
<segment>
<pinref part="JP1" gate="G$1" pin="5"/>
<wire x1="15.24" y1="53.34" x2="17.78" y2="53.34" width="0.1524" layer="91"/>
<label x="17.78" y="53.34" size="1.27" layer="95" xref="yes"/>
</segment>
</net>
<net name="SCK" class="0">
<segment>
<pinref part="U1" gate="G$1" pin="SCK"/>
<wire x1="49.53" y1="41.91" x2="46.99" y2="41.91" width="0.1524" layer="91"/>
<label x="46.99" y="41.91" size="1.27" layer="95" rot="R180" xref="yes"/>
</segment>
<segment>
<pinref part="JP1" gate="G$1" pin="4"/>
<wire x1="15.24" y1="55.88" x2="17.78" y2="55.88" width="0.1524" layer="91"/>
<label x="17.78" y="55.88" size="1.27" layer="95" xref="yes"/>
</segment>
</net>
<net name="SDI" class="0">
<segment>
<pinref part="U1" gate="G$1" pin="SDI"/>
<wire x1="49.53" y1="44.45" x2="46.99" y2="44.45" width="0.1524" layer="91"/>
<label x="46.99" y="44.45" size="1.27" layer="95" rot="R180" xref="yes"/>
</segment>
<segment>
<pinref part="JP1" gate="G$1" pin="3"/>
<wire x1="15.24" y1="58.42" x2="17.78" y2="58.42" width="0.1524" layer="91"/>
<label x="17.78" y="58.42" size="1.27" layer="95" xref="yes"/>
</segment>
</net>
<net name="SDO" class="0">
<segment>
<pinref part="U1" gate="G$1" pin="SDO"/>
<wire x1="49.53" y1="46.99" x2="46.99" y2="46.99" width="0.1524" layer="91"/>
<label x="46.99" y="46.99" size="1.27" layer="95" rot="R180" xref="yes"/>
</segment>
<segment>
<pinref part="JP1" gate="G$1" pin="6"/>
<wire x1="15.24" y1="50.8" x2="17.78" y2="50.8" width="0.1524" layer="91"/>
<label x="17.78" y="50.8" size="1.27" layer="95" xref="yes"/>
</segment>
</net>
<net name="N$12" class="0">
<segment>
<pinref part="U1" gate="G$1" pin="CLKOUT"/>
<pinref part="Y1" gate="G$1" pin="1"/>
<wire x1="90.17" y1="34.29" x2="92.71" y2="34.29" width="0.1524" layer="91"/>
</segment>
</net>
</nets>
</sheet>
</sheets>
</schematic>
</drawing>
</eagle>
